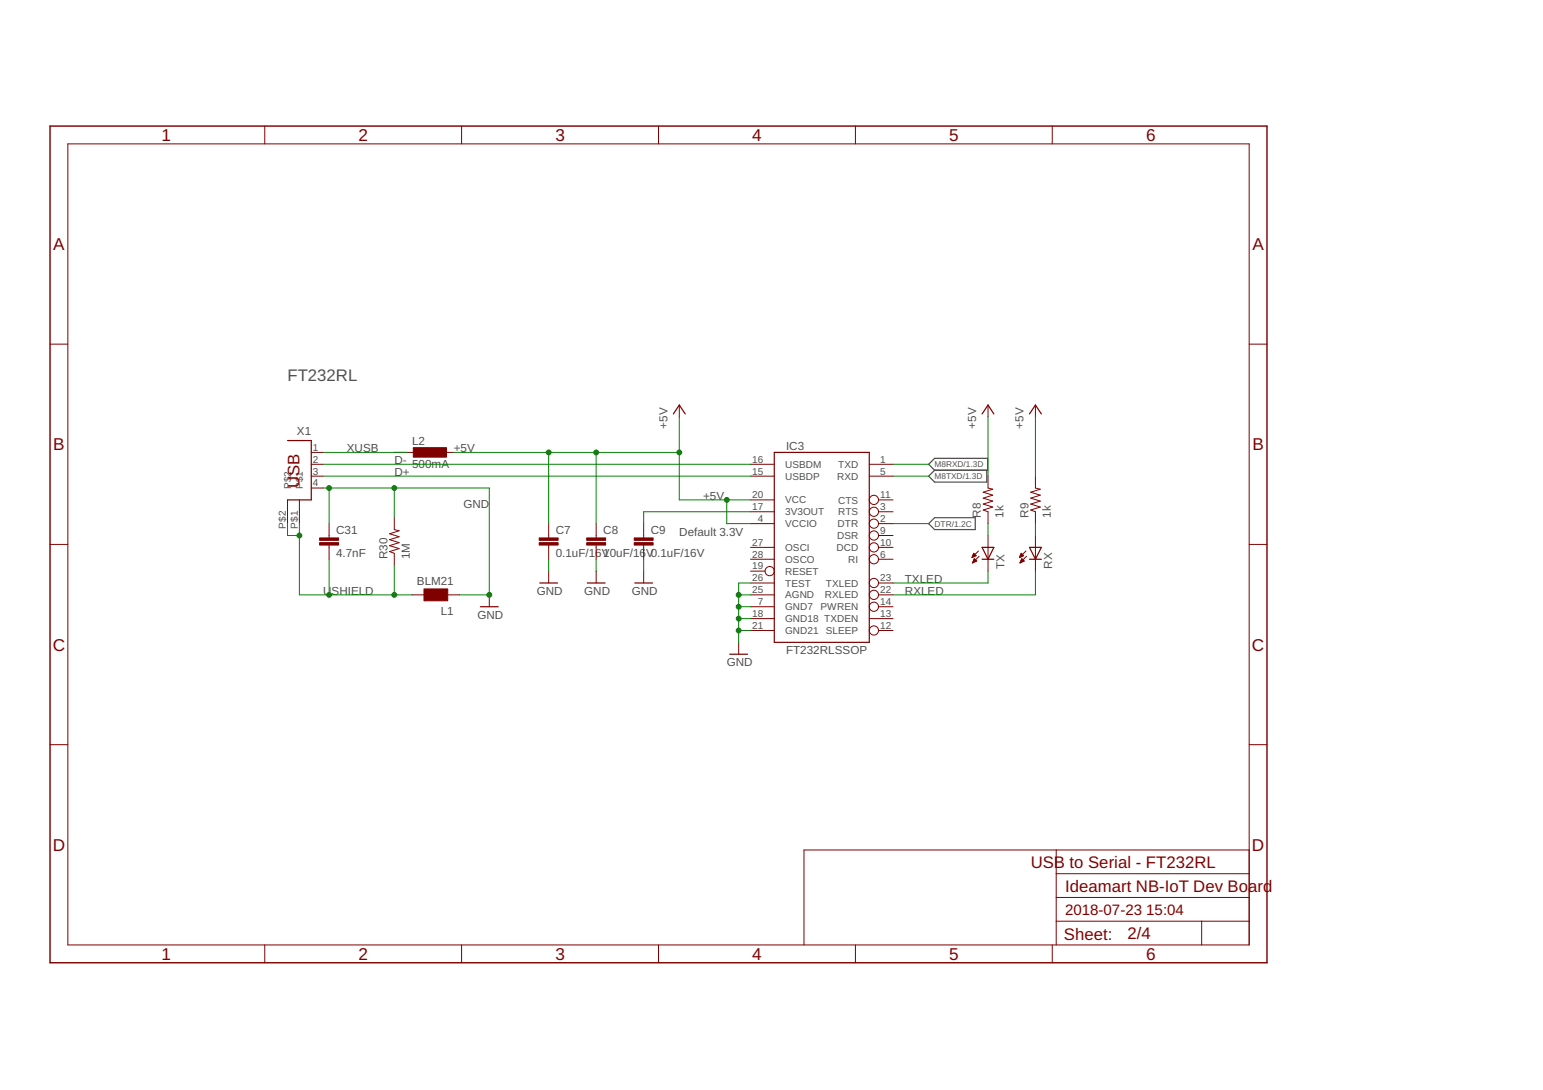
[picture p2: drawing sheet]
<svg xmlns="http://www.w3.org/2000/svg" width="297mm" height="210mm" viewBox="0 0 297 210" stroke-linecap="round" stroke-linejoin="round" font-family="sans-serif">
<path d="M178.8 89.4l1.1-1.1h10.2v2.3h-10.2zM179.9 90.6l-1.1 1.1 1.1 1.1h10v-2.2M178.8 100.8l1.1-1.1h7.8v2.3h-7.8z" fill="none" stroke="#505050" stroke-width=".23"/>
<g fill="none" stroke="#800000" stroke-width=".23">
<path d="M129.6 79.7l1.2-1.7 1.1 1.7M189.1 79.7l1.1-1.7 1.1 1.7M198.2 79.7l1.1-1.7 1.2 1.7M55.4 84.8h4.5v11.5h-4.5M149.1 87.1h18.2v36.6h-18.2zM92.5 116.8h3.4M103.9 112.3h3.4M113.1 112.3h3.4M122.2 112.3h3.4M189.1 105.4h2.2l-1.1 2.3zM189.1 107.7h2.2M198.2 107.7h2.3"/>
<path d="M198.2 105.4h2.3l-1.2 2.3zM140.5 126h3.4"/>
</g>
<g fill="none" stroke="#800000" stroke-width=".19">
<path d="M13.1 27.7h227.4v154.3h-227.4zM51 24.3v3.4M88.9 24.3v3.4M126.8 24.3v3.4M164.7 24.3v3.4M202.6 24.3v3.4M9.6 66.3h3.5M130.8 78v2.3M190.2 78v2.3M199.3 78v2.3M240.5 66.3h3.4M55.4 96.3v4.5"/>
<path d="M57.6 96.3v4.5M59.9 87.1h2.3M59.9 89.4h2.3M59.9 91.7h2.3M59.9 94h2.3M75.9 99.7v2.3l.9 .2-1.8 .6 1.8 .6-1.8 .5 1.8 .6-1.8 .6 1.8 .5-1.8 .6 .9 .4v2.2M78.2 87.1h2.3M85 87.1h2.3M144.5 89.4h4.6M144.5 91.7h4.6M144.5 98.6h4.6M144.5 96.3h4.6"/>
<path d="M167.3 89.4h4.6M167.3 91.7h4.6M169.1 98.6h2.8M169.1 96.3h2.8M190.2 91.7v2.3l.9 .2-1.8 .6 1.8 .6-1.8 .5 1.8 .6-1.8 .6 1.8 .5-1.8 .6 .9 .4v2.2M199.3 91.7v2.3l1 .2-1.9 .6 1.9 .6-1.9 .5 1.9 .6-1.9 .6 1.9 .5-1.9 .6 .9 .4v2.2M9.6 104.8h3.5M63.4 100.8v2.8M63.4 105v2.7M79.3 114.6h2.3M86.2 114.6h2.3M94.2 114.6v2.2"/>
<path d="M105.6 100.8v2.8M105.6 105v2.7M105.6 110v2.3M114.8 100.8v2.8M114.8 105v2.7M114.8 110v2.3M123.9 100.8v2.8M123.9 105v2.7M123.9 110v2.3M144.5 114.6h4.6M144.5 105.4h4.6M144.5 100.8h4.6"/>
<path d="M144.5 116.8h4.6M144.5 119.1h4.6M144.5 107.7h4.6M144.5 110h2.8M144.5 112.3h4.6M167.3 119.1h4.6M169.1 114.6h2.8M169.1 105.4h2.8M169.1 103.1h2.8M169.1 100.8h2.8M169.1 116.8h2.8M169.1 107.7h2.8"/>
<path d="M169.1 112.3h2.8M187.1 107.3h.1M187.2 107.2h.3M187.2 107.1h.5M187.2 108.4h.1M187.3 107h.6M187.3 108.3h.2M187.3 106.9h.5M187.3 108.2h.4M187.3 106.8h.4M187.4 108.1h.6M187.4 106.7h.2"/>
<path d="M187.4 107.9h.5M187.4 106.6h.1M187.5 106.6l-.4 .8M187.5 106.6l.4 .4-.8 .4M187.5 107.8h.3M187.5 107.7h.2M187.5 107.6h.1M187.6 107.6l-.4 .8M187.6 107.6l.4 .4-.8 .4M188.4 106.1l-1.3 1.3M188.5 107.1l-1.3 1.3M190.2 103.1v6.9"/>
<path d="M196.3 107.3h.1M196.3 107.2h.3M196.4 107.1h.4M196.4 108.4h.1M196.4 107h.6M196.4 108.3h.2M196.4 106.9h.5M196.5 108.2h.4M196.5 106.8h.3M196.5 108.1h.6M196.5 106.7h.2M196.6 107.9h.5"/>
<path d="M196.6 106.6h.1M196.6 107.8h.4M196.6 106.6l-.3 .8M196.6 106.6l.4 .4-.7 .4M196.6 107.7h.2M196.7 107.6h.1M196.7 107.6l-.3 .8M196.7 107.6l.5 .4-.8 .4M197.5 106.1l-1.2 1.3M197.6 107.1l-1.2 1.3M199.3 103.1v6.9M240.5 104.8h3.4"/>
<path d="M142.2 123.7v2.3M144.5 121.4h4.6M169.1 121.4h2.8M9.6 143.4h3.5M240.5 143.4h3.4M203.3 177.4h37.2M203.3 163.7v18.3M203.3 172.8h37.2M203.3 168.3h37.2M231.3 177.4v4.6M240.5 163.7h-85.7v18.3M51 182v3.4"/>
<path d="M88.9 182v3.4M126.8 182v3.4M164.7 182v3.4M202.6 182v3.4"/>
<circle cx="168.2" cy="98.6" r=".89"/>
<circle cx="168.2" cy="96.3" r=".89"/>
<circle cx="148.2" cy="110" r=".89"/>
<circle cx="168.2" cy="100.8" r=".89"/>
<circle cx="168.2" cy="114.6" r=".89"/>
<circle cx="168.2" cy="112.3" r=".89"/>
<circle cx="168.2" cy="105.4" r=".89"/>
<circle cx="168.2" cy="103.1" r=".89"/>
<circle cx="168.2" cy="116.8" r=".89"/>
<circle cx="168.2" cy="107.7" r=".89"/>
<circle cx="168.2" cy="121.4" r=".89"/>
</g>
<g fill="#800000" stroke="#800000" stroke-width=".19">
<path d="M79.6 86.2h6.4v1.8h-6.4z"/>
<path d="M81.6 113.4h4.6v2.3h-4.6z"/>
<path d="M112.9 104.5h3.7v.5h-3.7z"/>
<path d="M112.9 103.6h3.7v.5h-3.7z"/>
<path d="M122.1 104.5h3.6v.5h-3.6z"/>
<path d="M122.1 103.6h3.6v.5h-3.6z"/>
<path d="M103.8 104.5h3.6v.5h-3.6z"/>
<path d="M103.8 103.6h3.6v.5h-3.6z"/>
<path d="M61.5 104.5h3.7v.5h-3.7z"/>
<path d="M61.5 103.6h3.7v.5h-3.7z"/>
</g>
<path d="M9.6 24.3h234.3v161.1h-234.3z" fill="none" stroke="#800000" stroke-width=".28"/>
<g fill="none" stroke="#008000" stroke-width=".19">
<path d="M62.2 94h32v20.6h-5.7M62.2 89.4h82.3M62.2 91.7h82.3M62.2 87.1h16M63.4 94v6.8M75.9 94v5.7M87.3 87.1h43.5M105.6 87.1v13.7M114.8 87.1v13.7M130.8 80.3v16h13.7M139.9 96.3v4.5h4.6M144.5 98.6h-20.6v2.2"/>
<path d="M171.9 89.4h6.9M171.9 91.7h6.9M190.2 80.3v11.4M199.3 80.3v11.4M55.4 100.8v2.3h2.2M57.6 100.8v13.8h21.7M63.4 107.7v6.9M75.9 108.8v5.8M105.6 107.7v2.3M114.8 107.7v2.3M123.9 107.7v2.3M142.2 114.6h2.3"/>
<path d="M142.2 116.8h2.3M142.2 119.1h2.3M144.5 112.3h-2.3v11.4M171.9 100.8h6.9M190.2 110v2.3h-18.3M190.2 100.8v2.3M199.3 110v4.6h-27.4M199.3 100.8v2.3M142.2 121.4h2.3"/>
</g>
<g fill="#008000" stroke="#008000" stroke-width=".19">
<circle cx="94.2" cy="114.6" r=".47"/>
<circle cx="63.4" cy="94" r=".47"/>
<circle cx="75.9" cy="94" r=".47"/>
<circle cx="142.2" cy="114.6" r=".47"/>
<circle cx="142.2" cy="116.8" r=".47"/>
<circle cx="142.2" cy="119.1" r=".47"/>
<circle cx="142.2" cy="121.4" r=".47"/>
<circle cx="57.6" cy="103.1" r=".47"/>
<circle cx="63.4" cy="114.6" r=".47"/>
<circle cx="75.9" cy="114.6" r=".47"/>
<circle cx="114.8" cy="87.1" r=".47"/>
<circle cx="130.8" cy="87.1" r=".47"/>
<circle cx="105.6" cy="87.1" r=".47"/>
<circle cx="139.9" cy="96.3" r=".47"/>
</g>
<g font-size="3.3" fill="#800000">
<text x="31.1" y="27.2">1</text>
<text x="69" y="27.2">2</text>
<text x="106.9" y="27.2">3</text>
<text x="144.8" y="27.2">4</text>
<text x="182.7" y="27.2">5</text>
<text x="220.6" y="27.2">6</text>
<text x="10.2" y="48.2">A</text>
<text x="241.1" y="48.2">A</text>
<text x="10.2" y="86.7">B</text>
<text x="241.1" y="86.7">B</text>
<text x="10.2" y="125.3">C</text>
<text x="241" y="125.3">C</text>
<text x="10.2" y="163.9">D</text>
<text x="241" y="163.9">D</text>
<text x="31.1" y="184.8">1</text>
<text x="69" y="184.8">2</text>
<text x="106.9" y="184.8">3</text>
<text x="144.8" y="184.8">4</text>
<text x="182.7" y="184.8">5</text>
<text x="220.6" y="184.8">6</text>
</g>
<text font-size="3.2" fill="#505050" x="55.3" y="73.4">FT232RL</text>
<g font-size="3.2" fill="#800000">
<text x="57.6" y="94" transform="rotate(-90 57.6 94)">USB</text>
<text x="198.4" y="167.1">USB to Serial - FT232RL</text>
<text x="205" y="171.7">Ideamart NB-IoT Dev Board</text>
<text x="204.8" y="180.9">Sheet:</text>
<text x="217" y="180.8">2/4</text>
</g>
<g font-size="2.9" fill="#800000">
<text x="205" y="176.3">2018-07-23</text>
<text x="220.7" y="176.3">15:04</text>
</g>
<g font-size="2.2" fill="#505050">
<text x="57.2" y="83.7">X1</text>
<text x="128.5" y="82.6" transform="rotate(-90 128.5 82.6)">+5V</text>
<text x="187.9" y="82.6" transform="rotate(-90 187.9 82.6)">+5V</text>
<text x="197" y="82.6" transform="rotate(-90 197 82.6)">+5V</text>
<text x="66.8" y="87.1">XUSB</text>
<text x="75.9" y="89.4">D-</text>
<text x="79.3" y="85.8">L2</text>
<text x="87.3" y="87.1">+5V</text>
<text x="151.3" y="86.7">IC3</text>
<text x="75.9" y="91.7">D+</text>
<text x="79.3" y="90.1">500mA</text>
<text x="89.2" y="97.9">GND</text>
<text x="135.3" y="96.3">+5V</text>
<text x="188.8" y="99.7" transform="rotate(-90 188.8 99.7)">R8</text>
<text x="193.2" y="99.7" transform="rotate(-90 193.2 99.7)">1k</text>
<text x="198" y="99.7" transform="rotate(-90 198 99.7)">R9</text>
<text x="202.3" y="99.7" transform="rotate(-90 202.3 99.7)">1k</text>
<text x="64.7" y="107.4">4.7nF</text>
<text x="64.7" y="102.8">C31</text>
<text x="74.6" y="107.7" transform="rotate(-90 74.6 107.7)">R30</text>
<text x="78.9" y="107.7" transform="rotate(-90 78.9 107.7)">1M</text>
<text x="107" y="107.4">0.1uF/16V</text>
<text x="107" y="102.8">C7</text>
<text x="116.1" y="107.4">10uF/16</text>
<text x="116.1" y="102.8">C8</text>
<text x="124.4" y="107.4">V0.1uF/16V</text>
<text x="125.3" y="102.8">C9</text>
<text x="130.8" y="103.1">Default 3.3V</text>
<text x="80.3" y="112.7">BLM21</text>
<text x="174.2" y="112.3">TXLED</text>
<text x="193.4" y="109.5" transform="rotate(-90 193.4 109.5)">TX</text>
<text x="202.5" y="109.5" transform="rotate(-90 202.5 109.5)">RX</text>
<text x="62.2" y="114.6">USHIELD</text>
<text x="84.8" y="118.4">L1</text>
<text x="91.9" y="119.1">GND</text>
<text x="103.3" y="114.6">GND</text>
<text x="112.5" y="114.6">GND</text>
<text x="121.6" y="114.6">GND</text>
<text x="174.2" y="114.6">RXLED</text>
<text x="151.3" y="126">FT232RLSSOP</text>
<text x="139.9" y="128.3">GND</text>
</g>
<g font-size="1.9" fill="#505050">
<text x="60.2" y="86.8">1</text>
<text x="60.2" y="89.1">2</text>
<text x="144.8" y="89.1">16</text>
<text x="169.4" y="89.1">1</text>
<text x="56" y="94.2" transform="rotate(-90 56 94.2)">P$2</text>
<text x="58.3" y="94.2" transform="rotate(-90 58.3 94.2)">P$1</text>
<text x="60.2" y="91.4">3</text>
<text x="60.2" y="93.7">4</text>
<text x="144.8" y="91.4">15</text>
<text x="144.8" y="96">20</text>
<text x="151.2" y="90.1">USBDM</text>
<text x="151.2" y="92.4">USBDP</text>
<text x="161.1" y="92.4">RXD</text>
<text x="161.3" y="90.1">TXD</text>
<text x="169.4" y="96">11</text>
<text x="169.4" y="91.4">5</text>
<text x="55" y="101.8" transform="rotate(-90 55 101.8)">P$2</text>
<text x="57.3" y="101.8" transform="rotate(-90 57.3 101.8)">P$1</text>
<text x="144.8" y="98.2">17</text>
<text x="145.9" y="100.5">4</text>
<text x="151.2" y="99.2">3V3OUT</text>
<text x="151.2" y="97">VCC</text>
<text x="151.2" y="101.5">VCCIO</text>
<text x="161.2" y="101.5">DTR</text>
<text x="161.3" y="97">CTS</text>
<text x="161.4" y="99.2">RTS</text>
<text x="169.4" y="100.5">2</text>
<text x="169.4" y="98.2">3</text>
<text x="144.8" y="105.1">27</text>
<text x="144.8" y="107.4">28</text>
<text x="151.2" y="106.1">OSCI</text>
<text x="161" y="106.1">DCD</text>
<text x="161.1" y="103.8">DSR</text>
<text x="169.4" y="105.1">10</text>
<text x="169.4" y="102.8">9</text>
<text x="169.4" y="107.4">6</text>
<text x="144.8" y="109.7">19</text>
<text x="144.8" y="111.9">26</text>
<text x="151.2" y="108.4">OSCO</text>
<text x="151.2" y="110.7">RESET</text>
<text x="151.2" y="113">TEST</text>
<text x="159" y="113">TXLED</text>
<text x="163.3" y="108.4">RI</text>
<text x="169.4" y="111.9">23</text>
<text x="144.8" y="114.2">25</text>
<text x="144.8" y="118.8">18</text>
<text x="145.9" y="116.5">7</text>
<text x="151.2" y="115.2">AGND</text>
<text x="151.2" y="117.5">GND7</text>
<text x="151.2" y="119.8">GND18 TXDEN</text>
<text x="157.9" y="117.5">PWREN</text>
<text x="158.8" y="115.2">RXLED</text>
<text x="169.4" y="116.5">14</text>
<text x="169.4" y="114.2">22</text>
<text x="169.4" y="118.8">13</text>
<text x="144.8" y="121.1">21</text>
<text x="151.2" y="122.1">GND21</text>
<text x="159" y="122.1">SLEEP</text>
<text x="169.4" y="121.1">12</text>
</g>
<g font-size="1.6" fill="#505050">
<text x="179.9" y="90">M8RXD/1.3D</text>
<text x="179.9" y="92.3">M8TXD/1.3D</text>
<text x="179.9" y="101.4">DTR/1.2C</text>
</g>
</svg>
